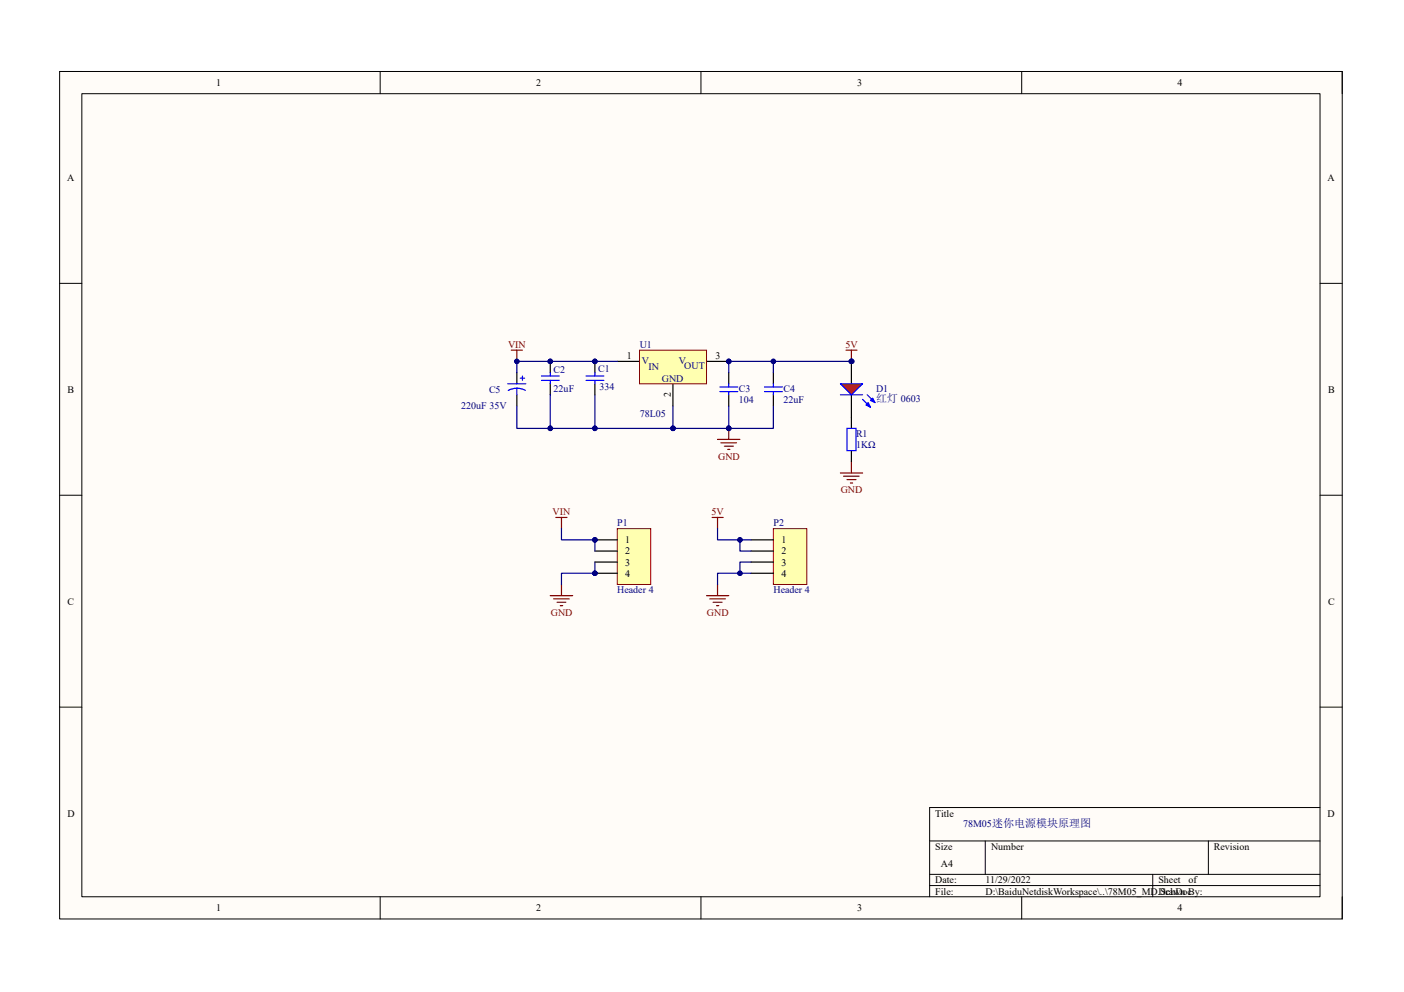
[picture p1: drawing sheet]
<svg xmlns="http://www.w3.org/2000/svg" width="297mm" height="210mm" viewBox="0 0 297 210" stroke-linecap="round" stroke-linejoin="round" font-family="sans-serif">
<path d="M12.6 15.1h271.4v179.4h-271.4z" fill-rule="evenodd" fill="#fffcf8"/>
<path d="M12.6 15.1h271.4v179.4h-271.4z" fill="none" stroke="#000" stroke-width=".21"/>
<path d="M17.3 19.8h262v170h-262z" fill-rule="evenodd" fill="#fffcf8"/>
<g fill="none" stroke="#000" stroke-width=".21">
<path d="M12.6 15.1h4.7M17.3 19.8h262v170h-262zM80.4 15.1v4.7M148.3 15.1v4.7M216.2 15.1v4.7M279.3 15.1h4.7v4.7M12.6 60h4.7M279.3 60h4.7M12.6 104.8h4.7M279.3 104.8h4.7M12.6 149.6h4.7M279.3 149.6h4.7"/>
<path d="M196.7 177.9h82.6M208.4 177.9v7.1M255.7 177.9v7.1M279.3 170.9h-82.6v18.9M80.4 189.8v4.7M148.3 189.8v4.7M196.7 185h82.6M196.7 187.4h82.6M216.2 189.8v4.7M243.9 185v4.8M284 189.8v4.7"/>
</g>
<circle cx="125.9" cy="114.2" r=".46" fill="#000080"/>
<circle cx="125.9" cy="114.2" r=".46" fill="none" stroke="#000080" stroke-width=".21"/>
<circle cx="125.9" cy="121.3" r=".46" fill="#000080"/>
<circle cx="125.9" cy="121.3" r=".46" fill="none" stroke="#000080" stroke-width=".21"/>
<path d="M130.6 111.9h7.1v11.8h-7.1z" fill-rule="evenodd" fill="#ffffb0"/>
<path d="M130.6 111.9h7.1v11.8h-7.1z" fill="none" stroke="#800000" stroke-width=".21"/>
<path d="M125.9 114.2h4.7" fill="none" stroke="#000" stroke-width=".25"/>
<circle cx="125.9" cy="114.2" r=".46" fill="#000080"/>
<circle cx="125.9" cy="114.2" r=".46" fill="none" stroke="#000080" stroke-width=".21"/>
<path d="M125.9 116.6h4.7M125.9 118.9h4.7M125.9 121.3h4.7" fill="none" stroke="#000" stroke-width=".25"/>
<circle cx="125.9" cy="121.3" r=".46" fill="#000080"/>
<circle cx="125.9" cy="121.3" r=".46" fill="none" stroke="#000080" stroke-width=".21"/>
<path d="M163.6 111.9h7.1v11.8h-7.1z" fill-rule="evenodd" fill="#ffffb0"/>
<path d="M163.6 111.9h7.1v11.8h-7.1z" fill="none" stroke="#800000" stroke-width=".21"/>
<path d="M158.9 114.2h4.7M158.9 116.6h4.7M158.9 118.9h4.7M158.9 121.3h4.7" fill="none" stroke="#000" stroke-width=".25"/>
<path d="M117.6 109.5h2.4M118.8 109.5v2.4M150.7 109.5h2.3M151.8 109.5v2.4" fill="none" stroke="#800000" stroke-width=".25"/>
<path d="M118.8 111.9v2.3h7.1v2.4" fill="none" stroke="#000080" stroke-width=".25"/>
<circle cx="125.9" cy="114.2" r=".46" fill="#000080"/>
<circle cx="125.9" cy="114.2" r=".46" fill="none" stroke="#000080" stroke-width=".21"/>
<path d="M116.4 126h4.8M117.1 126.7h3.3M117.9 127.4h1.8M118.5 128.2h.5M118.8 123.7v2.3M149.5 126h4.7M150.2 126.7h3.3M150.9 127.4h1.9M151.6 128.2h.5M151.8 123.7v2.3" fill="none" stroke="#800000" stroke-width=".25"/>
<path d="M151.8 111.9v2.3h7.1" fill="none" stroke="#000080" stroke-width=".25"/>
<circle cx="156.5" cy="114.2" r=".46" fill="#000080"/>
<circle cx="156.5" cy="114.2" r=".46" fill="none" stroke="#000080" stroke-width=".21"/>
<path d="M158.9 121.3h-7.1v2.4" fill="none" stroke="#000080" stroke-width=".25"/>
<circle cx="156.5" cy="121.3" r=".46" fill="#000080"/>
<circle cx="156.5" cy="121.3" r=".46" fill="none" stroke="#000080" stroke-width=".21"/>
<path d="M158.9 118.9h-2.4v2.4" fill="none" stroke="#000080" stroke-width=".25"/>
<circle cx="156.5" cy="121.3" r=".46" fill="#000080"/>
<circle cx="156.5" cy="121.3" r=".46" fill="none" stroke="#000080" stroke-width=".21"/>
<path d="M156.5 114.2v2.4h2.4" fill="none" stroke="#000080" stroke-width=".25"/>
<circle cx="156.5" cy="114.2" r=".46" fill="#000080"/>
<circle cx="156.5" cy="114.2" r=".46" fill="none" stroke="#000080" stroke-width=".21"/>
<path d="M125.9 118.9v2.4h-7.1v2.4" fill="none" stroke="#000080" stroke-width=".25"/>
<circle cx="125.9" cy="121.3" r=".46" fill="#000080"/>
<circle cx="125.9" cy="121.3" r=".46" fill="none" stroke="#000080" stroke-width=".21"/>
<path d="M109.3 78.8v2.4M109.3 83.5v2.4" fill="none" stroke="#000" stroke-width=".25"/>
<path d="M110.5 79.6v.9M107.4 81.2h3.9M109.3 82.1l.8 .1 1.1 .4M109.3 82.1l-.7 .1-1.1 .4M109.3 82.1v1.4M110.1 80h.9" fill="none" stroke="#00f" stroke-width=".25"/>
<path d="M108.2 74.1h2.3M109.3 74.1v2.4" fill="none" stroke="#800000" stroke-width=".25"/>
<circle cx="109.3" cy="76.5" r=".46" fill="#000080"/>
<circle cx="109.3" cy="76.5" r=".46" fill="none" stroke="#000080" stroke-width=".21"/>
<circle cx="116.4" cy="76.5" r=".46" fill="#000080"/>
<circle cx="116.4" cy="76.5" r=".46" fill="none" stroke="#000080" stroke-width=".21"/>
<path d="M116.4 76.5v2.3M116.4 81.2v2.3" fill="none" stroke="#000" stroke-width=".25"/>
<circle cx="116.4" cy="76.5" r=".46" fill="#000080"/>
<circle cx="116.4" cy="76.5" r=".46" fill="none" stroke="#000080" stroke-width=".21"/>
<path d="M114.6 79.6h3.7M116.4 78.8v.8M114.6 80.5h3.7M116.4 80.5v.7" fill="none" stroke="#00f" stroke-width=".25"/>
<circle cx="125.9" cy="76.5" r=".46" fill="#000080"/>
<circle cx="125.9" cy="76.5" r=".46" fill="none" stroke="#000080" stroke-width=".21"/>
<path d="M125.9 76.5v2.3M125.9 81.2v2.3" fill="none" stroke="#000" stroke-width=".25"/>
<circle cx="125.9" cy="76.5" r=".46" fill="#000080"/>
<circle cx="125.9" cy="76.5" r=".46" fill="none" stroke="#000080" stroke-width=".21"/>
<path d="M124 79.6h3.8M125.9 78.8v.8M124 80.5h3.8M125.9 80.5v.7M152.3 82.9h3.8M152.3 81.9h3.8M154.2 81.2v.7M154.2 82.9v.6" fill="none" stroke="#00f" stroke-width=".25"/>
<path d="M154.2 78.8v2.4M154.2 83.5v2.4" fill="none" stroke="#000" stroke-width=".25"/>
<path d="M179 74.1h2.3M180.1 74.1v2.4" fill="none" stroke="#800000" stroke-width=".25"/>
<circle cx="180.1" cy="76.5" r=".48" fill="#000080"/>
<circle cx="180.1" cy="76.5" r=".48" fill="none" stroke="#000080" stroke-width=".21"/>
<path d="M151.8 93h4.7M152.5 93.7h3.3M153.2 94.4h2M154 95.1h.4M154.2 90.7v2.3" fill="none" stroke="#800000" stroke-width=".25"/>
<circle cx="154.2" cy="90.6" r=".48" fill="#000080"/>
<circle cx="154.2" cy="90.6" r=".48" fill="none" stroke="#000080" stroke-width=".21"/>
<path d="M163.6 78.8v2.4M163.6 83.5v2.4M180.1 88.3v2.4M180.1 95.3v2.4" fill="none" stroke="#000" stroke-width=".25"/>
<path d="M161.8 81.9h3.7M161.8 82.9h3.7M163.6 81.2v.7M163.6 82.9v.6M179.2 90.7h1.9v4.6h-1.9z" fill="none" stroke="#00f" stroke-width=".25"/>
<path d="M180.1 97.7v2.4M177.8 100.1h4.7M178.5 100.8h3.3M179.2 101.5h1.9M179.9 102.2h.5" fill="none" stroke="#800000" stroke-width=".25"/>
<circle cx="180.1" cy="76.5" r=".48" fill="#000080"/>
<circle cx="180.1" cy="76.5" r=".48" fill="none" stroke="#000080" stroke-width=".21"/>
<path d="M180.1 76.5v4.7" fill="none" stroke="#000" stroke-width=".25"/>
<circle cx="180.1" cy="76.5" r=".48" fill="#000080"/>
<circle cx="180.1" cy="76.5" r=".48" fill="none" stroke="#000080" stroke-width=".21"/>
<path d="M180.1 83.5v4.8" fill="none" stroke="#000" stroke-width=".25"/>
<path d="M177.8 81.2h4.7l-2.4 2.3z" fill="#f00"/>
<path d="M177.8 81.2h4.7l-2.4 2.3zM182.5 84.5l1.6 1.7M183.5 83.5l1.6 1.7" fill="none" stroke="#00f" stroke-width=".25"/>
<path d="M183.7 85.2l.4 1-.9-.5z" fill="#00f"/>
<path d="M183.7 85.2l.4 1-.9-.5z" fill="none" stroke="#00f" stroke-width=".25"/>
<path d="M184.1 84.7l.5-.4 .5 .9z" fill="#00f"/>
<path d="M177.8 83.5h4.7M184.1 84.7l.5-.4 .5 .9z" fill="none" stroke="#00f" stroke-width=".25"/>
<path d="M154.2 85.9v4.8h9.4v-4.8" fill="none" stroke="#000080" stroke-width=".25"/>
<circle cx="154.2" cy="90.6" r=".48" fill="#000080"/>
<circle cx="154.2" cy="90.6" r=".48" fill="none" stroke="#000080" stroke-width=".21"/>
<circle cx="154.2" cy="76.5" r=".46" fill="#000080"/>
<circle cx="154.2" cy="76.5" r=".46" fill="none" stroke="#000080" stroke-width=".21"/>
<path d="M130.6 76.5h4.7M149.5 76.5h4.7" fill="none" stroke="#000" stroke-width=".25"/>
<circle cx="154.2" cy="76.5" r=".46" fill="#000080"/>
<circle cx="154.2" cy="76.5" r=".46" fill="none" stroke="#000080" stroke-width=".21"/>
<path d="M142.4 81.2v4.7" fill="none" stroke="#000" stroke-width=".25"/>
<path d="M135.3 74.1h14.2v7.1h-14.2z" fill-rule="evenodd" fill="#ffffb0"/>
<path d="M135.3 74.1h14.2v7.1h-14.2z" fill="none" stroke="#800000" stroke-width=".21"/>
<path d="M125.9 83.5v7.2" fill="none" stroke="#000080" stroke-width=".25"/>
<circle cx="125.9" cy="90.6" r=".48" fill="#000080"/>
<circle cx="125.9" cy="90.6" r=".48" fill="none" stroke="#000080" stroke-width=".21"/>
<path d="M154.2 78.8v-2.3h9.4v2.3" fill="none" stroke="#000080" stroke-width=".25"/>
<circle cx="154.2" cy="76.5" r=".46" fill="#000080"/>
<circle cx="154.2" cy="76.5" r=".46" fill="none" stroke="#000080" stroke-width=".21"/>
<circle cx="163.6" cy="76.5" r=".46" fill="#000080"/>
<circle cx="163.6" cy="76.5" r=".46" fill="none" stroke="#000080" stroke-width=".21"/>
<path d="M163.6 76.5h16.5" fill="none" stroke="#000080" stroke-width=".25"/>
<circle cx="163.6" cy="76.5" r=".46" fill="#000080"/>
<circle cx="163.6" cy="76.5" r=".46" fill="none" stroke="#000080" stroke-width=".21"/>
<circle cx="180.1" cy="76.5" r=".48" fill="#000080"/>
<circle cx="180.1" cy="76.5" r=".48" fill="none" stroke="#000080" stroke-width=".21"/>
<path d="M142.4 85.9v4.8" fill="none" stroke="#000080" stroke-width=".25"/>
<circle cx="142.4" cy="90.6" r=".49" fill="#000080"/>
<circle cx="142.4" cy="90.6" r=".49" fill="none" stroke="#000080" stroke-width=".21"/>
<path d="M130.6 76.5h-21.3v2.3" fill="none" stroke="#000080" stroke-width=".25"/>
<circle cx="125.9" cy="76.5" r=".46" fill="#000080"/>
<circle cx="125.9" cy="76.5" r=".46" fill="none" stroke="#000080" stroke-width=".21"/>
<circle cx="116.4" cy="76.5" r=".46" fill="#000080"/>
<circle cx="116.4" cy="76.5" r=".46" fill="none" stroke="#000080" stroke-width=".21"/>
<circle cx="109.3" cy="76.5" r=".46" fill="#000080"/>
<circle cx="109.3" cy="76.5" r=".46" fill="none" stroke="#000080" stroke-width=".21"/>
<path d="M116.4 83.5v7.2h37.8" fill="none" stroke="#000080" stroke-width=".25"/>
<circle cx="116.4" cy="90.6" r=".48" fill="#000080"/>
<circle cx="116.4" cy="90.6" r=".48" fill="none" stroke="#000080" stroke-width=".21"/>
<circle cx="125.9" cy="90.6" r=".48" fill="#000080"/>
<circle cx="125.9" cy="90.6" r=".48" fill="none" stroke="#000080" stroke-width=".21"/>
<circle cx="142.4" cy="90.6" r=".49" fill="#000080"/>
<circle cx="142.4" cy="90.6" r=".49" fill="none" stroke="#000080" stroke-width=".21"/>
<circle cx="154.2" cy="90.6" r=".48" fill="#000080"/>
<circle cx="154.2" cy="90.6" r=".48" fill="none" stroke="#000080" stroke-width=".21"/>
<path d="M109.3 85.9v4.8h7.1" fill="none" stroke="#000080" stroke-width=".25"/>
<circle cx="116.4" cy="90.6" r=".48" fill="#000080"/>
<circle cx="116.4" cy="90.6" r=".48" fill="none" stroke="#000080" stroke-width=".21"/>
<text font-size="2.3" fill="#000080" x="185.3" y="85.1">红灯 0603</text>
<g font-size="2.1">
<text x="45.7" y="18.2">1</text>
<text x="113.4" y="18.2">2</text>
<text x="181.4" y="18.2">3</text>
<text x="249.1" y="18.2">4</text>
<text x="14.2" y="38.2">A</text>
<text x="280.9" y="38.2">A</text>
<text x="132.6" y="76">1</text>
<text x="151.4" y="76">3</text>
<text x="14.3" y="83.1">B</text>
<text x="281" y="83.1">B</text>
<text x="141.9" y="84.1" transform="rotate(-90 141.9 84.1)">2</text>
<text x="132.2" y="114.9">1</text>
<text x="132.2" y="117.3">2</text>
<text x="132.2" y="119.7">3</text>
<text x="165.3" y="114.9">1</text>
<text x="165.3" y="117.3">2</text>
<text x="165.3" y="119.7">3</text>
<text x="132.2" y="122">4</text>
<text x="165.3" y="122">4</text>
<text x="14.3" y="127.9">C</text>
<text x="281" y="127.9">C</text>
<text x="14.3" y="172.8">D</text>
<text x="197.9" y="172.8">Title</text>
<text x="280.9" y="172.8">D</text>
<text x="197.9" y="179.8">Size</text>
<text x="209.7" y="179.8">Number</text>
<text x="256.8" y="179.8">Revision</text>
<text x="199.1" y="183.4">A4</text>
<text x="197.9" y="186.9">Date:</text>
<text x="197.9" y="189.3">File:</text>
<text x="208.5" y="186.9">11/29/2022</text>
<text x="208.5" y="189.3">D:\BaiduNetdiskWorkspace\..\78M05_MD.SchDoc</text>
<text x="245.1" y="189.3">Drawn By:</text>
<text x="245.1" y="186.9">Sheet</text>
<text x="251.4" y="186.9">of</text>
<text x="45.7" y="192.8">1</text>
<text x="113.4" y="192.8">2</text>
<text x="181.4" y="192.8">3</text>
<text x="249.1" y="192.8">4</text>
</g>
<g font-size="2.1" fill="#800000">
<text x="107.5" y="73.7">VIN</text>
<text x="178.9" y="73.7">5V</text>
<text x="151.9" y="97.3">GND</text>
<text x="177.9" y="104.3">GND</text>
<text x="116.9" y="109.1">VIN</text>
<text x="150.5" y="109.1">5V</text>
<text x="116.5" y="130.3">GND</text>
<text x="149.6" y="130.3">GND</text>
</g>
<g font-size="2.1" fill="#000080">
<text x="135.3" y="73.7">U1</text>
<text x="135.8" y="77">V</text>
<text x="143.6" y="77">V</text>
<text x="103.5" y="83.1">C5</text>
<text x="117.1" y="78.8">C2</text>
<text x="117.1" y="82.9">22uF</text>
<text x="126.6" y="78.6">C1</text>
<text x="126.8" y="82.6">334</text>
<text x="137.2" y="78.4">IN</text>
<text x="140" y="80.7">GND</text>
<text x="144.8" y="78.1">OUT</text>
<text x="156.3" y="82.9">C3</text>
<text x="165.8" y="82.9">C4</text>
<text x="185.3" y="82.9">D1</text>
<text x="97.6" y="86.6">220uF 35V</text>
<text x="135.3" y="88.3">78L05</text>
<text x="156.3" y="85.2">104</text>
<text x="165.8" y="85.2">22uF</text>
<text x="181.1" y="92.5">R1</text>
<text x="181.1" y="94.9">1KΩ</text>
<text x="130.6" y="111.4">P1</text>
<text x="163.7" y="111.4">P2</text>
<text x="130.6" y="125.6">Header 4</text>
<text x="163.7" y="125.6">Header 4</text>
<text x="203.7" y="175">78M05迷你电源模块原理图</text>
</g>
</svg>
